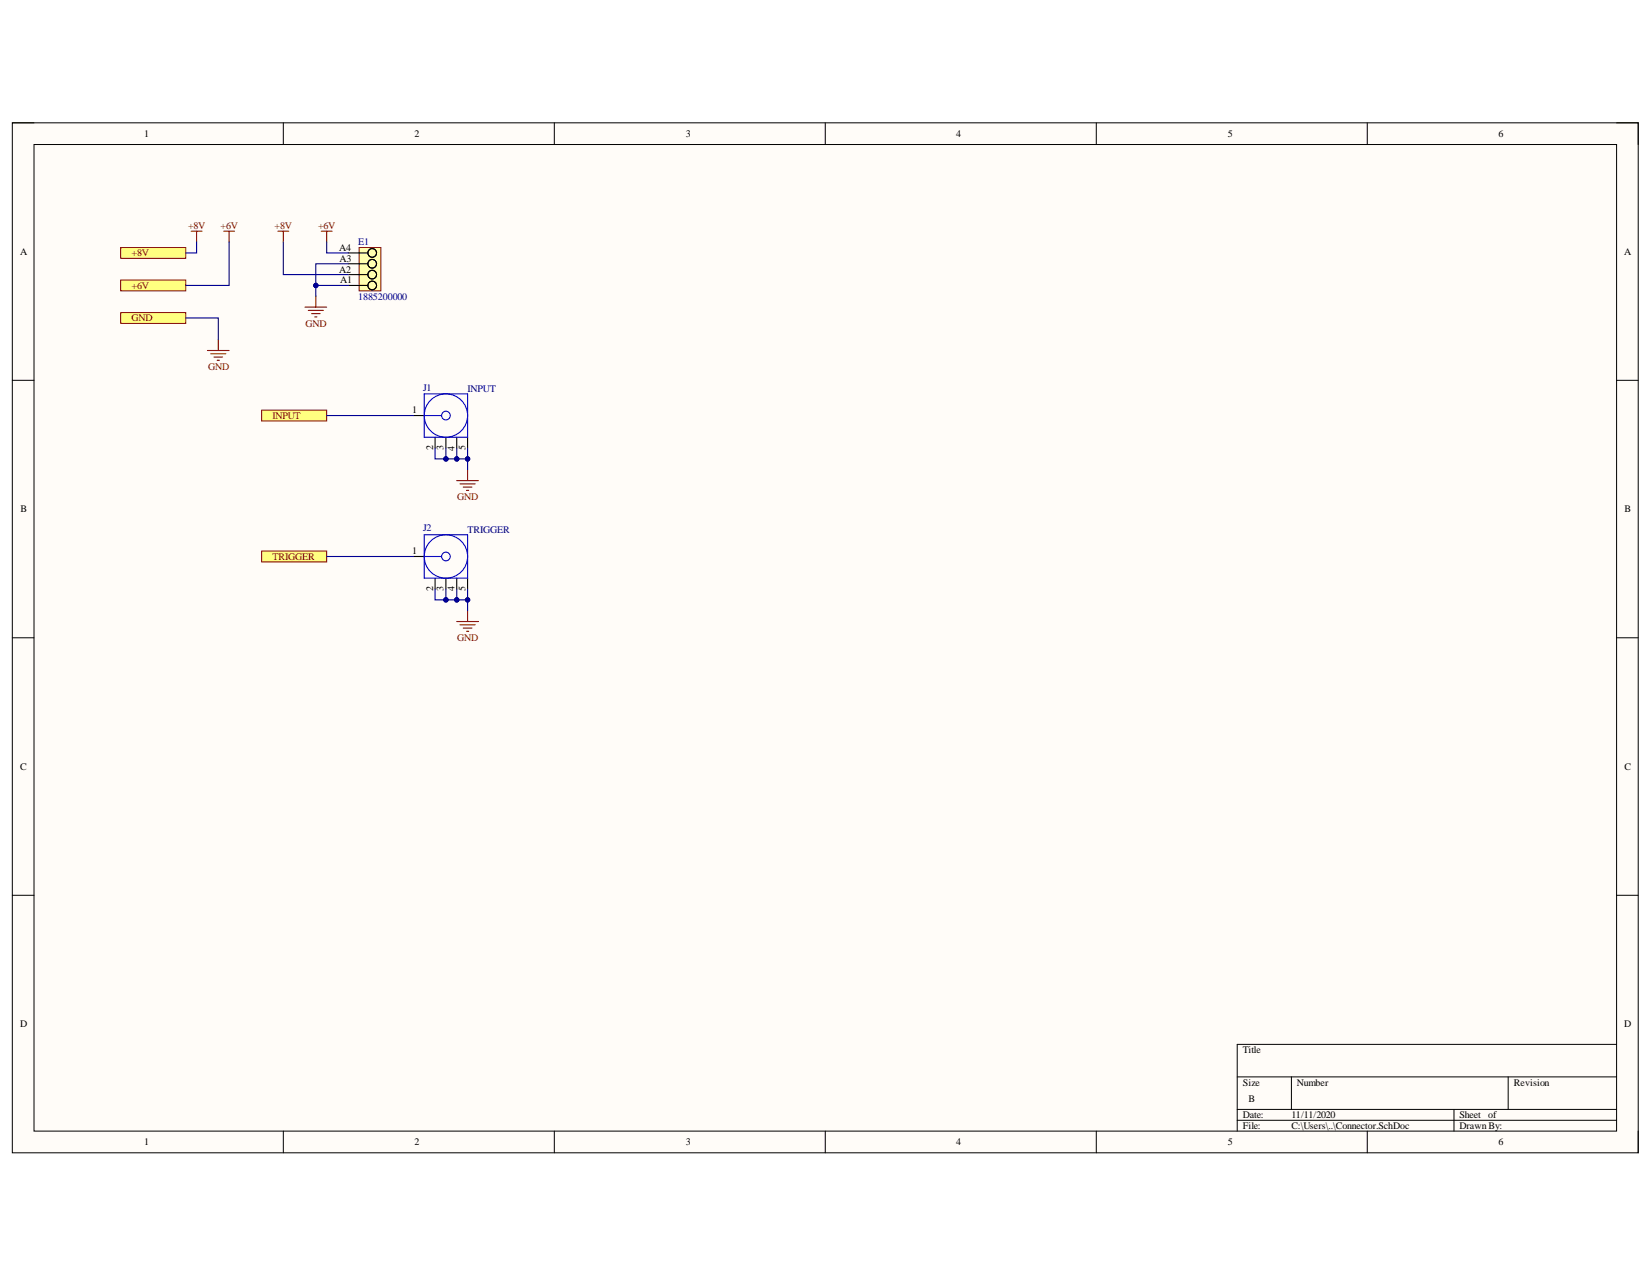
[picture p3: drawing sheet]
<svg xmlns="http://www.w3.org/2000/svg" width="279mm" height="216mm" viewBox="0 0 279 216" stroke-linecap="round" stroke-linejoin="round" font-family="sans-serif">
<path d="M2.1 20.8h275v174.1h-275z" fill-rule="evenodd" fill="#fffcf8"/>
<path d="M2.1 20.8h275v174.1h-275z" fill="none" stroke="#000" stroke-width=".17"/>
<path d="M5.8 24.4h267.6v166.8h-267.6z" fill-rule="evenodd" fill="#fffcf8"/>
<g fill="none" stroke="#000" stroke-width=".17">
<path d="M2.1 20.8h3.7M5.8 24.4h267.6v166.8h-267.6zM47.9 20.8v3.6M93.7 20.8v3.6M139.6 20.8v3.6M185.4 20.8v3.6M231.2 20.8v3.6M273.4 20.8h3.7v3.6M2.1 64.3h3.7M273.4 64.3h3.7M2.1 107.8h3.7M273.4 107.8h3.7"/>
<path d="M2.1 151.4h3.7M273.4 151.4h3.7M273.4 176.6h-64.2v14.6M47.9 191.2v3.7M93.7 191.2v3.7M139.6 191.2v3.7M185.4 191.2v3.7M209.2 182.1h64.2M209.2 187.6h64.2M209.2 189.4h64.2M218.4 182.1v5.5M231.2 191.2v3.7"/>
<path d="M245.9 187.6v3.6M255.1 182.1v5.5M277.1 191.2v3.7"/>
</g>
<path d="M69.9 70.3h1.8M73.6 73.9v1.9M75.4 73.9v1.9M77.2 73.9v1.9M79.1 73.9v1.9" fill="none" stroke="#000" stroke-width=".18"/>
<g fill="none" stroke="#00f" stroke-width=".18">
<path d="M71.7 66.6h7.4v7.3h-7.4zM71.7 70.3h3"/>
<circle cx="75.4" cy="70.3" r="3.7"/>
<circle cx="75.4" cy="70.3" r=".73"/>
</g>
<path d="M79.1 79.4v1.9M77.2 81.3h3.7M77.8 81.8h2.6M78.3 82.4h1.5M78.9 82.9h.4" fill="none" stroke="#800000" stroke-width=".18"/>
<path d="M20.4 41.8h11v1.9h-11z" fill-rule="evenodd" fill="#ffff80"/>
<path d="M20.4 41.8h11v1.9h-11z" fill="none" stroke="#800000" stroke-width=".17"/>
<path d="M44.3 69.3h10.9v1.9h-10.9z" fill-rule="evenodd" fill="#ffff80"/>
<path d="M44.3 69.3h10.9v1.9h-10.9z" fill="none" stroke="#800000" stroke-width=".17"/>
<path d="M20.4 52.8h11v1.9h-11z" fill-rule="evenodd" fill="#ffff80"/>
<path d="M20.4 52.8h11v1.9h-11z" fill="none" stroke="#800000" stroke-width=".17"/>
<path d="M35.1 59.3h3.6M35.6 59.8h2.6M36.9 57.4v1.9M36.2 60.4h1.4M36.7 60.9h.4" fill="none" stroke="#800000" stroke-width=".18"/>
<path d="M60.7 41.8h3.7v7.4h-3.7z" fill-rule="evenodd" fill="#ffffb0"/>
<path d="M60.7 41.8h3.7v7.4h-3.7z" fill="none" stroke="#800000" stroke-width=".17"/>
<g fill="none" stroke="#000" stroke-width=".18">
<path d="M58.9 48.3h3.3M58.9 46.4h3.3M58.9 44.6h3.3M58.9 42.8h3.3"/>
<circle cx="62.9" cy="42.8" r=".73"/>
<circle cx="62.9" cy="44.6" r=".73"/>
<circle cx="62.9" cy="48.3" r=".73"/>
<circle cx="62.9" cy="46.4" r=".73"/>
<circle cx="63" cy="42.8" r=".73"/>
</g>
<g fill="none" stroke="#800000" stroke-width=".18">
<path d="M32.3 39.1h1.9M33.2 39.1v1.8M37.8 39.1h1.9M38.7 39.1v1.8M47 39.1h1.8M47.9 39.1v1.8M54.3 39.1h1.9M55.2 39.1v1.8M51.6 51.9h3.6M52.1 52.5h2.6M52.7 53h1.4M53.2 53.6h.4"/>
<path d="M53.4 50.1v1.8"/>
</g>
<path d="M79.1 75.8v1.8" fill="none" stroke="#000080" stroke-width=".18"/>
<circle cx="79.1" cy="77.6" r=".37" fill="#000080"/>
<circle cx="79.1" cy="77.6" r=".37" fill="none" stroke="#000080" stroke-width=".17"/>
<path d="M20.4 47.3h11v1.9h-11z" fill-rule="evenodd" fill="#ffff80"/>
<path d="M20.4 47.3h11v1.9h-11z" fill="none" stroke="#800000" stroke-width=".17"/>
<path d="M31.4 53.8h5.5v3.6M47.9 40.9v5.5h11M58.9 44.6h-5.5v3.7h5.5" fill="none" stroke="#000080" stroke-width=".18"/>
<circle cx="53.4" cy="48.3" r=".37" fill="#000080"/>
<circle cx="53.4" cy="48.3" r=".37" fill="none" stroke="#000080" stroke-width=".17"/>
<path d="M55.2 40.9v1.9h3.7M55.2 70.3h14.7M73.6 75.8v1.8h5.5v1.8" fill="none" stroke="#000080" stroke-width=".18"/>
<circle cx="75.4" cy="77.6" r=".37" fill="#000080"/>
<circle cx="75.4" cy="77.6" r=".37" fill="none" stroke="#000080" stroke-width=".17"/>
<circle cx="77.2" cy="77.6" r=".37" fill="#000080"/>
<circle cx="77.2" cy="77.6" r=".37" fill="none" stroke="#000080" stroke-width=".17"/>
<circle cx="79.1" cy="77.6" r=".37" fill="#000080"/>
<circle cx="79.1" cy="77.6" r=".37" fill="none" stroke="#000080" stroke-width=".17"/>
<path d="M53.4 48.3v1.8" fill="none" stroke="#000080" stroke-width=".18"/>
<circle cx="53.4" cy="48.3" r=".37" fill="#000080"/>
<circle cx="53.4" cy="48.3" r=".37" fill="none" stroke="#000080" stroke-width=".17"/>
<path d="M75.4 75.8v1.8" fill="none" stroke="#000080" stroke-width=".18"/>
<circle cx="75.4" cy="77.6" r=".37" fill="#000080"/>
<circle cx="75.4" cy="77.6" r=".37" fill="none" stroke="#000080" stroke-width=".17"/>
<path d="M77.2 75.8v1.8" fill="none" stroke="#000080" stroke-width=".18"/>
<circle cx="77.2" cy="77.6" r=".37" fill="#000080"/>
<circle cx="77.2" cy="77.6" r=".37" fill="none" stroke="#000080" stroke-width=".17"/>
<path d="M33.2 40.9v1.9h-1.8M38.7 40.9v7.4h-7.3" fill="none" stroke="#000080" stroke-width=".18"/>
<path d="M44.3 93.2h10.9v1.8h-10.9z" fill-rule="evenodd" fill="#ffff80"/>
<path d="M44.3 93.2h10.9v1.8h-10.9z" fill="none" stroke="#800000" stroke-width=".17"/>
<path d="M69.9 94.1h1.8M73.6 97.7v1.9M75.4 97.7v1.9M77.2 97.7v1.9M79.1 97.7v1.9" fill="none" stroke="#000" stroke-width=".18"/>
<g fill="none" stroke="#00f" stroke-width=".18">
<path d="M71.7 90.4h7.4v7.3h-7.4zM71.7 94.1h3"/>
<circle cx="75.4" cy="94.1" r="3.7"/>
<circle cx="75.4" cy="94.1" r=".73"/>
</g>
<path d="M77.2 105.1h3.7M77.8 105.6h2.6M78.3 106.2h1.5M78.9 106.7h.4M79.1 103.3v1.8" fill="none" stroke="#800000" stroke-width=".18"/>
<path d="M79.1 99.6v1.8" fill="none" stroke="#000080" stroke-width=".18"/>
<circle cx="79.1" cy="101.4" r=".37" fill="#000080"/>
<circle cx="79.1" cy="101.4" r=".37" fill="none" stroke="#000080" stroke-width=".17"/>
<path d="M55.2 94.1h14.7M73.6 99.6v1.8h5.5v1.9" fill="none" stroke="#000080" stroke-width=".18"/>
<circle cx="75.4" cy="101.4" r=".37" fill="#000080"/>
<circle cx="75.4" cy="101.4" r=".37" fill="none" stroke="#000080" stroke-width=".17"/>
<circle cx="77.2" cy="101.4" r=".36" fill="#000080"/>
<circle cx="77.2" cy="101.4" r=".36" fill="none" stroke="#000080" stroke-width=".17"/>
<circle cx="79.1" cy="101.4" r=".37" fill="#000080"/>
<circle cx="79.1" cy="101.4" r=".37" fill="none" stroke="#000080" stroke-width=".17"/>
<path d="M75.4 99.6v1.8" fill="none" stroke="#000080" stroke-width=".18"/>
<circle cx="75.4" cy="101.4" r=".37" fill="#000080"/>
<circle cx="75.4" cy="101.4" r=".37" fill="none" stroke="#000080" stroke-width=".17"/>
<path d="M77.2 99.6v1.8" fill="none" stroke="#000080" stroke-width=".18"/>
<circle cx="77.2" cy="101.4" r=".36" fill="#000080"/>
<circle cx="77.2" cy="101.4" r=".36" fill="none" stroke="#000080" stroke-width=".17"/>
<g font-size="1.7">
<text x="24.4" y="23.2">1</text>
<text x="70.1" y="23.2">2</text>
<text x="116" y="23.2">3</text>
<text x="161.7" y="23.2">4</text>
<text x="207.7" y="23.2">5</text>
<text x="253.4" y="23.2">6</text>
<text x="3.4" y="43">A</text>
<text x="57.4" y="46.1">A2</text>
<text x="57.4" y="42.4">A4</text>
<text x="57.4" y="44.2">A3</text>
<text x="57.5" y="47.9">A1</text>
<text x="274.7" y="43">A</text>
<text x="69.7" y="69.9">1</text>
<text x="73.3" y="76.1" transform="rotate(-90 73.3 76.1)">2</text>
<text x="75" y="76.1" transform="rotate(-90 75 76.1)">3</text>
<text x="76.9" y="76.2" transform="rotate(-90 76.9 76.2)">4</text>
<text x="78.8" y="76.1" transform="rotate(-90 78.8 76.1)">5</text>
<text x="3.5" y="86.6">B</text>
<text x="274.8" y="86.6">B</text>
<text x="69.7" y="93.7">1</text>
<text x="73.3" y="100" transform="rotate(-90 73.3 100)">2</text>
<text x="75" y="99.9" transform="rotate(-90 75 99.9)">3</text>
<text x="76.9" y="100" transform="rotate(-90 76.9 100)">4</text>
<text x="78.8" y="100" transform="rotate(-90 78.8 100)">5</text>
<text x="3.4" y="130.2">C</text>
<text x="274.8" y="130.2">C</text>
<text x="3.4" y="173.6">D</text>
<text x="274.7" y="173.6">D</text>
<text x="210.2" y="178">Title</text>
<text x="210.2" y="183.5">Size</text>
<text x="219.3" y="183.5">Number</text>
<text x="256.1" y="183.5">Revision</text>
<text x="210.2" y="189">Date:</text>
<text x="210.2" y="190.9">File:</text>
<text x="211.1" y="186.2">B</text>
<text x="218.4" y="189">11/11/2020</text>
<text x="218.4" y="190.9">C:\Users\..\Connector.SchDoc</text>
<text x="246.8" y="189">Sheet</text>
<text x="246.8" y="190.9">DrawnBy:</text>
<text x="251.7" y="189">of</text>
<text x="24.4" y="193.6">1</text>
<text x="70.1" y="193.6">2</text>
<text x="116" y="193.6">3</text>
<text x="161.7" y="193.6">4</text>
<text x="207.7" y="193.6">5</text>
<text x="253.4" y="193.6">6</text>
</g>
<g font-size="1.7" fill="#800000">
<text x="31.8" y="38.7">+8V</text>
<text x="37.3" y="38.7">+6V</text>
<text x="46.4" y="38.7">+8V</text>
<text x="53.8" y="38.7">+6V</text>
<text x="22.2" y="43.3">+8V</text>
<text x="22.2" y="48.8">+6V</text>
<text x="22.2" y="54.3">GND</text>
<text x="51.7" y="55.2">GND</text>
<text x="35.2" y="62.6">GND</text>
<text x="46.1" y="70.8">INPUT</text>
<text x="77.3" y="84.6">GND</text>
<text x="46.1" y="94.6">TRIGGER</text>
<text x="77.3" y="108.3">GND</text>
</g>
<g font-size="1.7" fill="#000080">
<text x="60.6" y="41.4">E1</text>
<text x="60.6" y="50.7">1885200000</text>
<text x="71.6" y="66">J1</text>
<text x="79.1" y="66.2">INPUT</text>
<text x="71.6" y="89.8">J2</text>
<text x="79.1" y="90.1">TRIGGER</text>
</g>
</svg>
